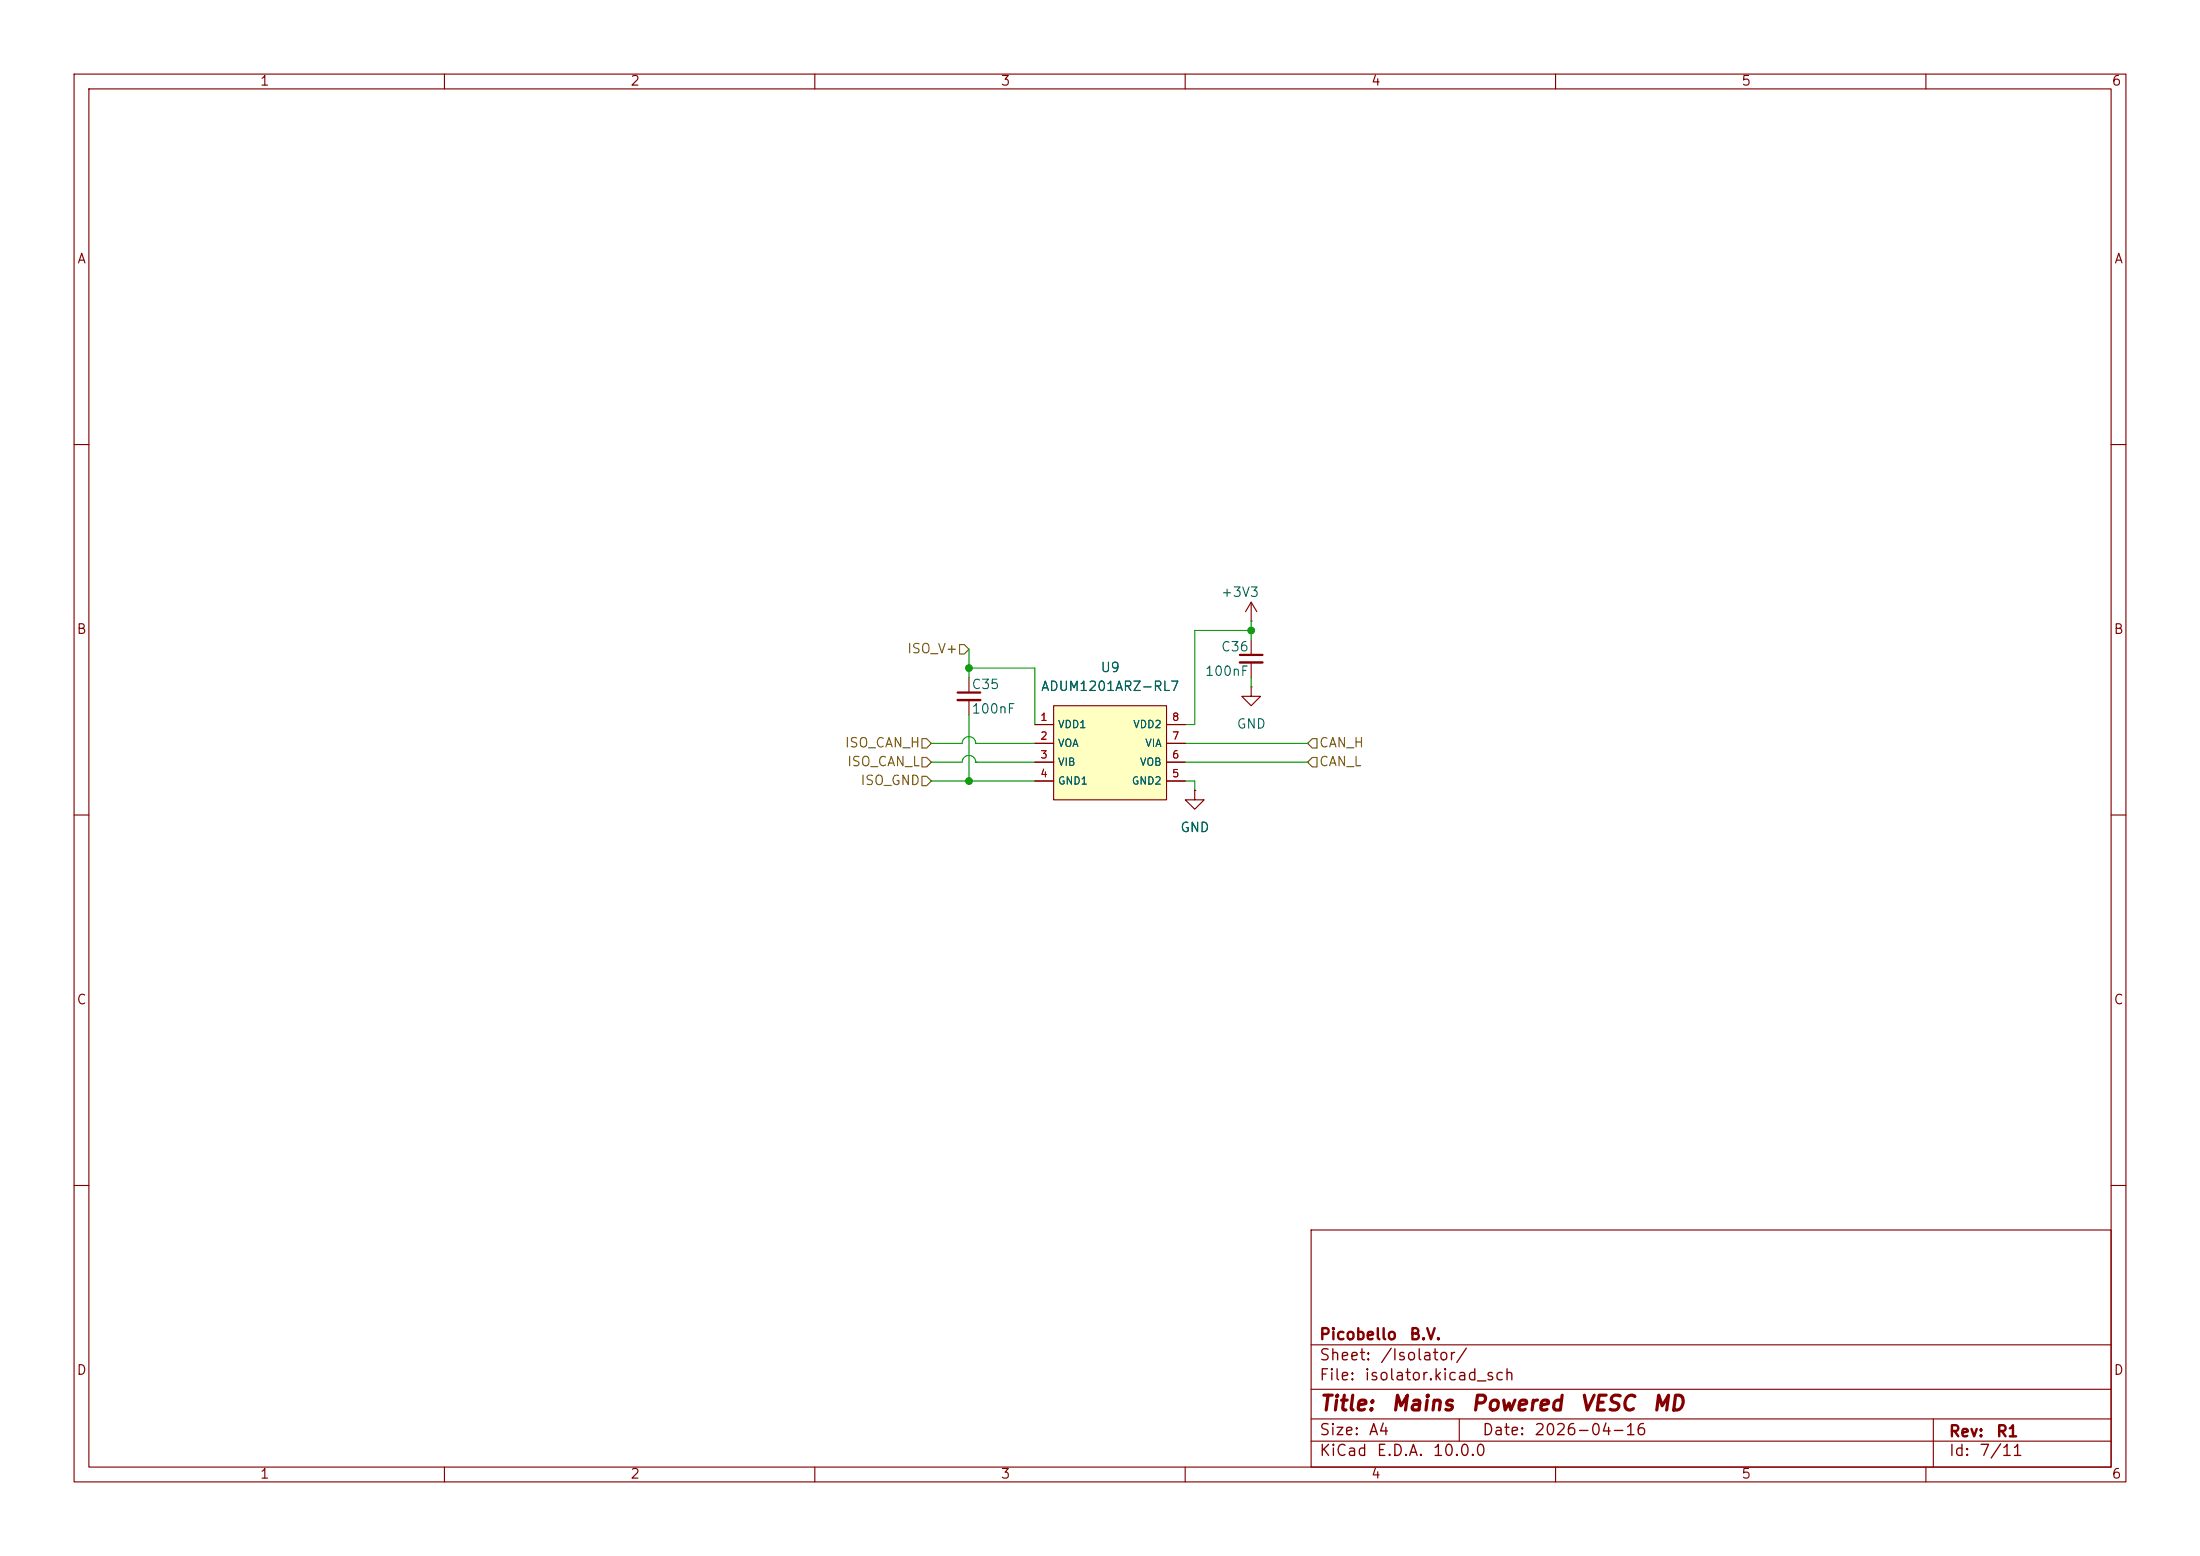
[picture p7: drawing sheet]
<svg xmlns="http://www.w3.org/2000/svg" width="297mm" height="210mm" viewBox="0 0 297 210" stroke-linecap="round" stroke-linejoin="round" font-family="sans-serif">
<g fill="none" stroke="#840000" stroke-width=".15">
<path d="M10 10h277v190h-277zM12 12h273v186h-273zM60 10v2M110 10v2M160 10v2M210 10v2M260 10v2M10 60h2M285 60h2M130.8 91.4v2.1M130.8 94.5v2M168.9 83.8h.1"/>
<path d="M168.9 81.3l.8 1.3M168.9 81.3l-.8 1.3M168.9 81.3v2.5M168.9 86.4v2M168.9 89.4v2M10 110h2M285 110h2M10 160h2M177 166h108v32h-108zM285 160h2M60 198v2M110 198v2"/>
<path d="M160 198v2M177 194.5h108M177 191.5h108M177 187.5h108M177 181.5h108M197 191.5v3M210 198v2M260 198v2M261 191.5v6.5"/>
</g>
<path d="M129.3 93.5h3M167.4 88.4h3" fill="none" stroke="#840000" stroke-width=".3"/>
<path d="M129.3 94.5h3M167.4 89.4h3" fill="none" stroke="#840000" stroke-width=".33"/>
<path d="M142.2 95.3h15.3v12.7h-15.3z" fill="#ffffc2"/>
<g fill="none" stroke="#840000" stroke-width=".15">
<path d="M139.7 97.8h2.5M142.2 95.3h15.3v12.7h-15.3zM157.5 97.8h2.5M168.9 92.7v1.3h-1.3l1.3 1.3 1.3-1.3h-1.3M168.9 92.7h.1M139.7 100.3h2.5M139.7 102.9h2.5M139.7 105.4h2.5M157.5 100.3h2.5M157.5 102.9h2.5M157.5 105.4h2.5M161.3 106.7v1.3h-1.3l1.3 1.2 1.3-1.2h-1.3"/>
<path d="M161.3 106.7h.1"/>
</g>
<path d="M124.5 99.7h.6l.6 .6-.6 .7h-.6zM129.5 87h.7l.6 .6-.6 .7h-.7zM177.2 99.7h.6v1.3h-.6l-.7-.7zM124.5 104.8h.6l.6 .6-.6 .6h-.6zM124.5 102.2h.6l.6 .7-.6 .6h-.6zM177.2 102.2h.6v1.3h-.6l-.7-.6z" fill="none" stroke="#725600" stroke-width=".15"/>
<g fill="none" stroke="#009600" stroke-width=".15">
<path d="M130.8 90.2h8.9v7.6M130.8 87.6v3.8M130.8 96.5v8.9M168.9 83.8v2.6M168.9 91.4v1.3M168.9 85.1h-7.6v12.7h-1.3M125.7 102.9h4.2a.91 .91 0 0 1 .9-.9 .91 .91 0 0 1 .9 .9M125.7 100.3h4.2a.91 .91 0 0 1 .9-.9 .91 .91 0 0 1 .9 .9M125.7 105.4h14M131.7 102.9h.1M131.7 100.3h.1M131.7 102.9h8"/>
<path d="M131.7 100.3h8M160 105.4h1.3v1.3M160 102.9h16.5M160 100.3h16.5"/>
</g>
<g fill="#009600" stroke="#009600" stroke-width=".14">
<circle cx="130.8" cy="105.4" r=".46"/>
<circle cx="130.8" cy="90.2" r=".46"/>
<circle cx="168.9" cy="85.1" r=".46"/>
</g>
<g font-size="2" fill="#840000">
<text x="178" y="190.9">Title:</text>
<text x="187.7" y="190.9">Mains</text>
<text x="198.5" y="190.9">Powered</text>
<text x="213.2" y="190.9">VESC</text>
<text x="222.9" y="190.9">MD</text>
</g>
<g font-size="1.5" fill="#840000">
<text x="178" y="184">Sheet:</text>
<text x="178" y="181.2">Picobello</text>
<text x="186.2" y="184">/Isolator/</text>
<text x="190.2" y="181.2">B.V.</text>
<text x="178" y="186.7">File:</text>
<text x="184.1" y="186.7">isolator.kicad_sch</text>
<text x="178" y="196.9">KiCad</text>
<text x="178" y="194.1">Size:</text>
<text x="184.7" y="194.1">A4</text>
<text x="185.7" y="196.9">E.D.A.</text>
<text x="193.3" y="196.9">10.0.0</text>
<text x="200" y="194.1">Date:</text>
<text x="207" y="194.1">2026-04-16</text>
<text x="263" y="194.3">Rev:</text>
<text x="263" y="196.9">Id:</text>
<text x="267.1" y="196.9">7/11</text>
<text x="269.4" y="194.3">R1</text>
</g>
<g font-size="1.3" fill="#840000">
<text x="35" y="11.9">1</text>
<text x="85" y="11.9">2</text>
<text x="135" y="11.9">3</text>
<text x="185" y="11.9">4</text>
<text x="235" y="11.9">5</text>
<text x="285" y="11.9">6</text>
<text x="10.3" y="35.9">A</text>
<text x="285.3" y="35.9">A</text>
<text x="10.3" y="85.9">B</text>
<text x="285.3" y="85.9">B</text>
<text x="10.3" y="135.9">C</text>
<text x="285.3" y="135.9">C</text>
<text x="10.3" y="185.9">D</text>
<text x="285.3" y="185.9">D</text>
<text x="35" y="199.9">1</text>
<text x="85" y="199.9">2</text>
<text x="135" y="199.9">3</text>
<text x="185" y="199.9">4</text>
<text x="235" y="199.9">5</text>
<text x="285" y="199.9">6</text>
</g>
<g font-size="1.3" fill="#006464">
<text x="164.7" y="80.9">+3V3</text>
<text x="164.8" y="88.2">C36</text>
<text x="131.1" y="93.3">C35</text>
<text x="140.4" y="93.6">ADUM1201ARZ-RL7</text>
<text x="148.5" y="91">U9</text>
<text x="162.6" y="91.5">100nF</text>
<text x="131.1" y="96.6">100nF</text>
<text x="166.9" y="98.7">GND</text>
<text x="159.3" y="112.6">GND</text>
</g>
<g font-size="1.3" fill="#725600">
<text x="122.4" y="88.5">ISO_V+</text>
<text x="114" y="101.2">ISO_CAN_H</text>
<text x="178" y="101.2">CAN_H</text>
<text x="114.3" y="103.7">ISO_CAN_L</text>
<text x="116.1" y="106.3">ISO_GND</text>
<text x="178" y="103.7">CAN_L</text>
</g>
<g font-size="1" fill="#a90000">
<text x="140.4" y="97.5">1</text>
<text x="140.4" y="100.1">2</text>
<text x="158.1" y="100.1">7</text>
<text x="158.1" y="97.5">8</text>
<text x="140.4" y="102.6">3</text>
<text x="140.4" y="105.2">4</text>
<text x="158.1" y="105.2">5</text>
<text x="158.1" y="102.6">6</text>
</g>
<g font-size="1" fill="#006464">
<text x="142.7" y="98.5">VDD1</text>
<text x="142.7" y="101.1">VOA</text>
<text x="152.9" y="98.5">VDD2</text>
<text x="154.5" y="101.1">VIA</text>
<text x="142.7" y="103.6">VIB</text>
<text x="142.7" y="106.1">GND1</text>
<text x="152.7" y="106.1">GND2</text>
<text x="153.8" y="103.6">VOB</text>
</g>
</svg>
